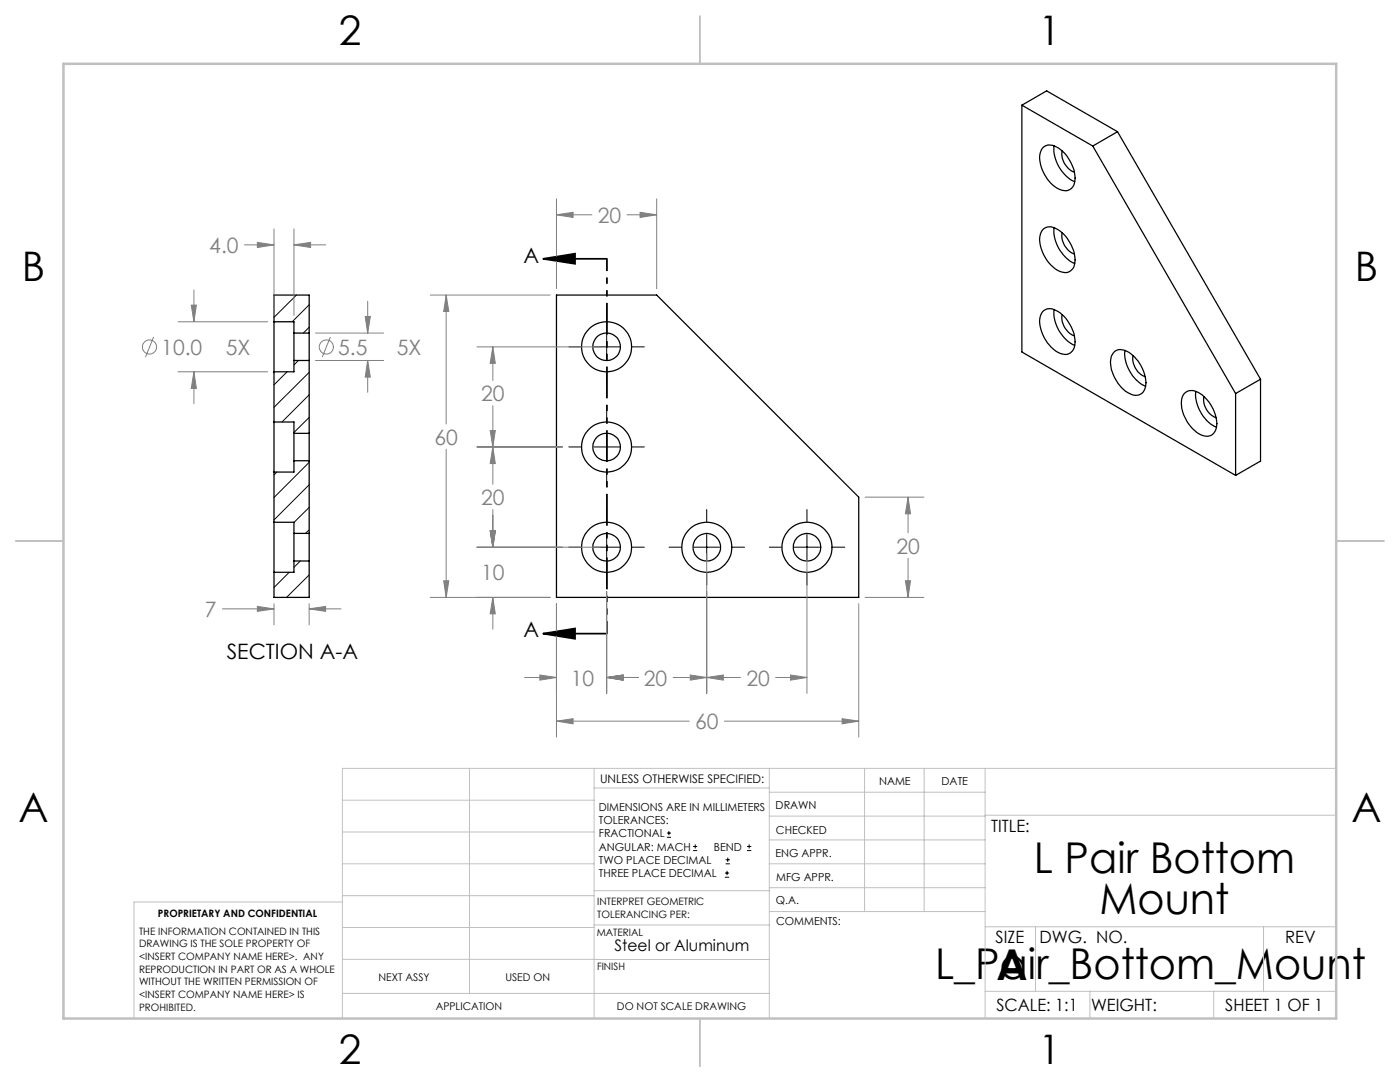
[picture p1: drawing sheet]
<svg xmlns="http://www.w3.org/2000/svg" width="279mm" height="216mm" viewBox="0 0 279 216" stroke-linecap="round" stroke-linejoin="round" font-family="sans-serif">
<g fill="none" stroke="#000" stroke-width=".25">
<path d="M203.9 21v49.2l42.7 24.7M203.9 21l14.2 8.1M203.9 21l5-2.9 14.1 8.2M208.2 29.4a2.66 2.66 0 0 1 3.4 .4 7.3 7.3 0 0 1 2.8 6.9 2.04 2.04 0 0 1-3.2 1 7.5 7.5 0 0 1-3.6-7.1l.2-.7zM210.4 29.1a7.5 7.5 0 0 0 4.1 7.2M212 30.1a3.8 3.8 0 0 0 2.4 4.2M218.1 29.1l28.5 49.4M223 26.3l-4.9 2.8M223 26.3l28.6 49.4M111.1 58.9h20l40.3 40.3v20h-60.3zM208.2 45.7a2.35 2.35 0 0 1 3 .2 7.4 7.4 0 0 1 3.2 7.2 2.04 2.04 0 0 1-3.2 .9 7.5 7.5 0 0 1-3.6-7l.2-.8zM210.4 45.4a7.4 7.4 0 0 0 4.1 7.2"/>
<path d="M212 46.5a3.8 3.8 0 0 0 2.4 4.2M54.7 64.2v10M54.7 64.2v-5.3h7v7.6M54.7 64.2h4v2.3M54.7 74.2v10M58.7 66.5v5.4M58.7 66.5h3M58.7 71.9v2.3h-4M58.7 71.9h3M61.7 66.5v5.4M61.7 71.9v14.6M208.2 62.1a2.35 2.35 0 0 1 3 .1 7.4 7.4 0 0 1 3.2 7.2 2.04 2.04 0 0 1-3.2 .9 7.5 7.5 0 0 1-3.6-7l.2-.7z"/>
<path d="M210.4 61.8a7.4 7.4 0 0 0 4.1 7.1M212 62.8a3.8 3.8 0 0 0 2.4 4.2M222.4 70.2a2.59 2.59 0 0 1 3.3 .4 7.6 7.6 0 0 1 2.9 6.6 2.02 2.02 0 0 1-3.2 1.3 7.3 7.3 0 0 1-3.6-7.4zM224.5 69.9a7.5 7.5 0 0 0 4.1 7.2M226.1 70.9a3.9 3.9 0 0 0 2.5 4.3M236.5 78.4a2.59 2.59 0 0 1 3.4 .4 7.6 7.6 0 0 1 2.8 6.6 2.02 2.02 0 0 1-3.2 1.3 7.6 7.6 0 0 1-3.7-7.1l.3-.7zM238.7 78.1a7.5 7.5 0 0 0 4.1 7.1M240.3 79.1a3.8 3.8 0 0 0 2.4 4.2M246.6 78.5v16.4M251.6 75.7l-5 2.8M251.6 75.7v16.3l-5 2.9M54.7 84.2v10"/>
<path d="M54.7 84.2h4v2.3M54.7 94.2v10M58.7 86.5v5.4M58.7 91.9v2.3h-4M58.7 91.9h3M58.7 86.5h3M61.7 86.5v5.4M61.7 91.9v14.5M54.7 104.2v10M54.7 104.2h4v2.2M58.7 106.4v5.5M58.7 111.9v2.3h-4"/>
<path d="M58.7 106.4h3M58.7 111.9h3M61.7 106.4v5.5M61.7 111.9v7.3h-7v-5"/>
<circle cx="121" cy="69.2" r="2.75"/>
<circle cx="121" cy="69.2" r="5"/>
<circle cx="121" cy="89.2" r="2.75"/>
<circle cx="121" cy="89.2" r="5"/>
<circle cx="121" cy="109.2" r="2.75"/>
<circle cx="121" cy="109.2" r="5"/>
<circle cx="141" cy="109.2" r="2.75"/>
<circle cx="141" cy="109.2" r="5"/>
<circle cx="161" cy="109.2" r="2.75"/>
<circle cx="161.1" cy="109.2" r="5"/>
</g>
<g fill="none" stroke="#000" stroke-width=".2">
<path d="M59.2 58.9l-4.5 4.4M57.3 74.2l-2.6 2.6M59.5 71.9l-.8 .9M61.7 60.8l-3.4 3.4M61.7 65.3l-1.2 1.2M61.7 74.3l-7 7M61.7 78.8l-5.4 5.4M113.5 69.2h2.5M118.5 69.2h5.1M121.1 61.7v2.4M121.1 66.7v5.1M121.1 74.3v2.4"/>
<path d="M126.2 69.2h2.4M55.2 94.2l-.5 .6M61.7 83.3l-3 3M61.7 92.3l-7 7M61.7 96.7l-7 7.1M113.5 89.2h2.5M118.5 89.2h5.1M121.1 81.7v2.4M121.1 86.6v5.1M121.1 94.3v2.4M126.2 89.2h2.4M57.7 114.2l-3 3"/>
<path d="M59.9 111.9l-1.2 1.3M61.7 114.7l-4.5 4.5M61.7 101.2l-3 3M61.7 105.7l-.7 .7M113.5 109.2h2.5M118.5 109.2h5.1M121.1 101.7v2.4M121.1 106.6v5.1M121.1 114.3v2.4M126.2 109.2h2.4M133.5 109.2h2.5M138.5 109.2h5.1"/>
<path d="M141 101.7v2.4M141 106.6v5.1M141 114.3v2.4M146.1 109.2h2.5M153.5 109.2h2.5M158.5 109.2h5.1M161 101.7v2.4M161 106.6v5.1M161 114.3v2.4M166.1 109.2h2.5M133.1 167.1h.8M133.1 166.2h.8"/>
<path d="M133.5 165.8v.9M138.3 169.7h.8M138.3 168.9h.8M138.7 168.5v.8M144.7 175h.8M144.7 174.2h.8M144.8 172.4h.9M144.8 171.6h.9M145.1 173.8v.8M145.2 171.1v.9M149.1 169.7h.8M149.1 168.9h.8"/>
<path d="M149.5 168.5v.8"/>
</g>
<g fill="none" stroke="#808080" stroke-width=".2">
<path d="M111.1 39.7v17.9M131.1 39.7v17.9M38.7 57.9v6.3M48.8 48.9h5.9M51.4 48.4l3.3 .5-3.3 .5zM54.7 45.7v17.2M58.7 48.9l3.3-.5v1zM58.7 45.7v17.2M58.7 48.9h6.3M85.9 58.9h23.9M89 58.9l.6 3.3h-1.1zM89 58.9v25.7"/>
<path d="M111.1 42.9l3.3-.5v1zM111.1 42.9h7M125.1 42.9h6M127.7 42.4l3.4 .5-3.4 .5zM30.7 67.2l-1.7 4.1M35.5 74.2h17.9M35.5 64.2h17.9M38.2 60.9h1l-.5 3.3zM38.7 74.2l.5 3.3h-1zM38.7 74.2v6.3M63 66.5h13.6M63 71.9h13.6"/>
<path d="M65.9 67.2l-1.6 4.1M72.9 63.1h1l-.5 3.4zM73.4 71.9l.5 3.3h-1zM73.4 60.1v6.4M73.4 71.9v6.4M95.2 69.2h24.6M98.4 69.2l.4 3.3h-1zM98.4 69.2v6.7M89 89.6v29.6M95.2 89.2h17.1M97.8 85.9h1l-.4 3.3zM98.4 89.2l.4 3.3h-1z"/>
<path d="M98.4 81v15.6M172.6 99.2h11.8M181.2 99.2l.5 3.3h-1zM181.2 99.2v7.1M85.9 119.2h23.9M88.5 115.9h1.1l-.6 3.3zM95.2 109.2h24.6M97.8 105.9h1l-.4 3.3zM98.4 119.2l.4 3.3h-1zM98.4 101.7v7.5M98.4 119.2v6.4M121.1 118v20.4"/>
<path d="M141 110.5v27.9M161 110.5v27.9M172.6 119.2h11.8M180.7 115.9h1l-.5 3.3zM181.2 111.4v7.8M44.4 121.5h10.3M51.4 121l3.3 .5-3.3 .5zM54.7 120.5v4.2M61.7 121.5l3.3-.5v1zM61.7 120.5v4.2M61.7 121.5h6.4M104.7 135.2h6.4"/>
<path d="M107.7 134.7l3.4 .5-3.4 .5zM111.1 120.5v26.6M121.1 135.2l3.3-.5v1zM121.1 135.2h6.3M134.3 135.2h13.5M137.8 134.7l3.2 .5-3.2 .5zM141 135.2l3.4-.5v1zM154.8 135.2h6.2M157.8 134.7l3.2 .5-3.2 .5zM171.4 120.5v26.6M111.1 143.9l3.3-.5v1zM111.1 143.9h26.4"/>
<path d="M144.6 143.9h26.8M168.1 143.4l3.3 .5-3.3 .5z"/>
<circle cx="29.8" cy="69.2" r="1.42"/>
<circle cx="65.1" cy="69.2" r="1.42"/>
</g>
<path d="M108.4 51.6l6.4-1v2zM108.4 51.6h12.7M108.4 126.4l6.4-1v2.1zM108.4 126.4h12.7" fill="none" stroke="#000" stroke-width=".35"/>
<path d="M121.1 51.6v74.8" fill="none" stroke="#000" stroke-width=".35" stroke-dasharray="6.3 1.3 1.3 1.3 1.3 1.3" stroke-dashoffset="3.9" stroke-linecap="butt"/>
<g fill="none" stroke="#c0c0c0" stroke-width=".2">
<path d="M68.3 159.7h50.3M93.7 153.3v44.9M118.6 153.3v49.9M118.6 157.2h34.9M153.5 153.3v49.9M153.5 158.1h43.1M172.5 153.3v28.6M184.4 153.3v28.6M196.6 153.3v49.9M266.7 153.3h-198.4v49.9M68.3 178.7h50.3M68.3 172.4h50.3"/>
<path d="M68.3 166h50.3M68.3 180h-41.6v23.2M118.6 177.7h35M153.5 167.6h43.1M153.5 162.8h43.1M153.5 172.4h43.1M153.5 177.1h43.1M196.6 162.7h70.1M68.3 198.2h85.2M68.3 191.4l85.2 .1M68.3 185.1h50.3M118.6 184.6h35"/>
<path d="M153.6 181.9h43M196.6 197.8h70.1M196.6 184.9h70.1M206.7 184.9v12.9M217.5 197.8v5.4M242.2 197.8v5.4M252.2 184.9v12.9"/>
</g>
<path d="M139.7 3.2v9.5M3.1 107.9h9.6M266.7 107.9h9.5M139.7 203.2v9.6" fill="none" stroke="#c0c0c0" stroke-width=".25"/>
<path d="M12.7 12.7h254v190.5h-254z" fill="none" stroke="#c0c0c0" stroke-width=".5"/>
<path d="M108.4 51.6l6.4-1v2zM108.4 126.4l6.4-1v2.1z" fill="#000"/>
<path d="M88.5 115.9h1.1l-.6 3.3zM89 58.9l.6 3.3h-1.1zM168.1 143.4l3.3 .5-3.3 .5zM111.1 143.9l3.3-.5v1zM181.2 99.2l.5 3.3h-1zM180.7 115.9h1l-.5 3.3zM111.1 42.9l3.3-.5v1zM127.7 42.4l3.4 .5-3.4 .5zM107.7 134.7l3.4 .5-3.4 .5zM121.1 135.2l3.3-.5v1zM98.4 119.2l.4 3.3h-1zM97.8 105.9h1l-.4 3.3zM98.4 89.2l.4 3.3h-1zM97.8 105.9h1l-.4 3.3zM97.8 85.9h1l-.4 3.3zM98.4 69.2l.4 3.3h-1zM121.1 135.2l3.3-.5v1zM137.8 134.7l3.2 .5-3.2 .5zM141 135.2l3.4-.5v1zM157.8 134.7l3.2 .5-3.2 .5zM38.7 74.2l.5 3.3h-1zM38.2 60.9h1l-.5 3.3zM72.9 63.1h1l-.5 3.4zM73.4 71.9l.5 3.3h-1zM51.4 48.4l3.3 .5-3.3 .5zM58.7 48.9l3.3-.5v1zM61.7 121.5l3.3-.5v1zM51.4 121l3.3 .5-3.3 .5z" fill="#808080"/>
<g font-size="8.5">
<text x="206.3" y="174.2">L Pair Bottom</text>
<text x="219.4" y="182.3">Mount</text>
<text x="186.6" y="195.4">L_Pair_Bottom_Mount</text>
<text x="198.9" y="195.5">A</text>
</g>
<g font-size="8.1">
<text x="67.6" y="8.9">2</text>
<text x="207.3" y="8.9">1</text>
<text x="4.4" y="56.2">B</text>
<text x="270.4" y="56.2">B</text>
<text x="3.7" y="164.1">A</text>
<text x="269.7" y="164.1">A</text>
<text x="67.6" y="212.4">2</text>
<text x="207.3" y="212.4">1</text>
</g>
<g font-size="4.2" fill="#808080">
<text x="119.3" y="44.5">20</text>
<text x="41.8" y="50.5">4.0</text>
<text x="32.2" y="70.8">10.0</text>
<text x="45.1" y="70.8">5X</text>
<text x="67.5" y="70.8">5.5</text>
<text x="79.2" y="70.8">5X</text>
<text x="96" y="80">20</text>
<text x="86.7" y="88.7">60</text>
<text x="96" y="100.7">20</text>
<text x="178.9" y="110.4">20</text>
<text x="96" y="115.8">10</text>
<text x="40.9" y="123.1">7</text>
<text x="113.9" y="136.8">10</text>
<text x="128.5" y="136.8">20</text>
<text x="149" y="136.8">20</text>
<text x="138.7" y="145.5">60</text>
</g>
<g font-size="4.2">
<text x="104.5" y="52.4">A</text>
<text x="45.3" y="131.4">SECTION A-A</text>
<text x="104.5" y="127.2">A</text>
</g>
<g font-size="3.4">
<text x="197.8" y="166">TITLE:</text>
<text x="198.7" y="188.1">SIZE</text>
<text x="207.5" y="188.1">DWG. NO.</text>
<text x="256.5" y="188.2">REV</text>
<text x="198.8" y="201.7">SCALE: 1:1</text>
<text x="217.7" y="201.8">WEIGHT:</text>
<text x="244.5" y="201.7">SHEET 1 OF 1</text>
</g>
<text font-size="3.2" x="122.6" y="189.8">Steel or Aluminum</text>
<text font-size="2.4" x="119.8" y="156.2">UNLESS OTHERWISE SPECIFIED:</text>
<g font-size="2.2">
<text x="119.5" y="161.8">DIMENSIONS ARE IN MILLIMETERS</text>
<text x="154.8" y="161.4">DRAWN</text>
<text x="175.4" y="156.6">NAME</text>
<text x="187.9" y="156.7">DATE</text>
<text x="119.5" y="164.4">TOLERANCES:</text>
<text x="119.5" y="167.1">FRACTIONAL</text>
<text x="154.9" y="166.3">CHECKED</text>
<text x="119.5" y="169.7">ANGULAR: MACH</text>
<text x="119.5" y="172.4">TWO PLACE DECIMAL</text>
<text x="142.5" y="169.7">BEND</text>
<text x="154.8" y="171">ENG APPR.</text>
<text x="119.5" y="175">THREE PLACE DECIMAL</text>
<text x="154.9" y="175.7">MFG APPR.</text>
<text x="154.9" y="180.4">Q.A.</text>
<text x="154.9" y="184.6">COMMENTS:</text>
</g>
<g font-size="2.1">
<text x="75.5" y="195.7">NEXT ASSY</text>
<text x="100.9" y="195.7">USED ON</text>
<text x="86.9" y="201.5">APPLICATION</text>
<text x="123.1" y="201.6">DO NOT SCALE DRAWING</text>
</g>
<g font-size="2">
<text x="31.5" y="182.9">PROPRIETARY AND CONFIDENTIAL</text>
<text x="119.2" y="180.6">INTERPRET GEOMETRIC</text>
<text x="119.2" y="183.1">TOLERANCING PER:</text>
<text x="27.8" y="186.5">THE INFORMATION CONTAINED IN THIS</text>
<text x="27.8" y="189">DRAWING IS THE SOLE PROPERTY OF</text>
<text x="27.8" y="191.6">&lt;INSERT COMPANY NAME HERE&gt;. ANY</text>
<text x="119.1" y="186.7">MATERIAL</text>
<text x="27.8" y="194.1">REPRODUCTION IN PART OR AS A WHOLE</text>
<text x="27.8" y="196.6">WITHOUT THE WRITTEN PERMISSION OF</text>
<text x="119.1" y="193.5">FINISH</text>
<text x="27.8" y="199.1">&lt;INSERT COMPANY NAME HERE&gt; IS</text>
<text x="27.8" y="201.7">PROHIBITED.</text>
</g>
</svg>
